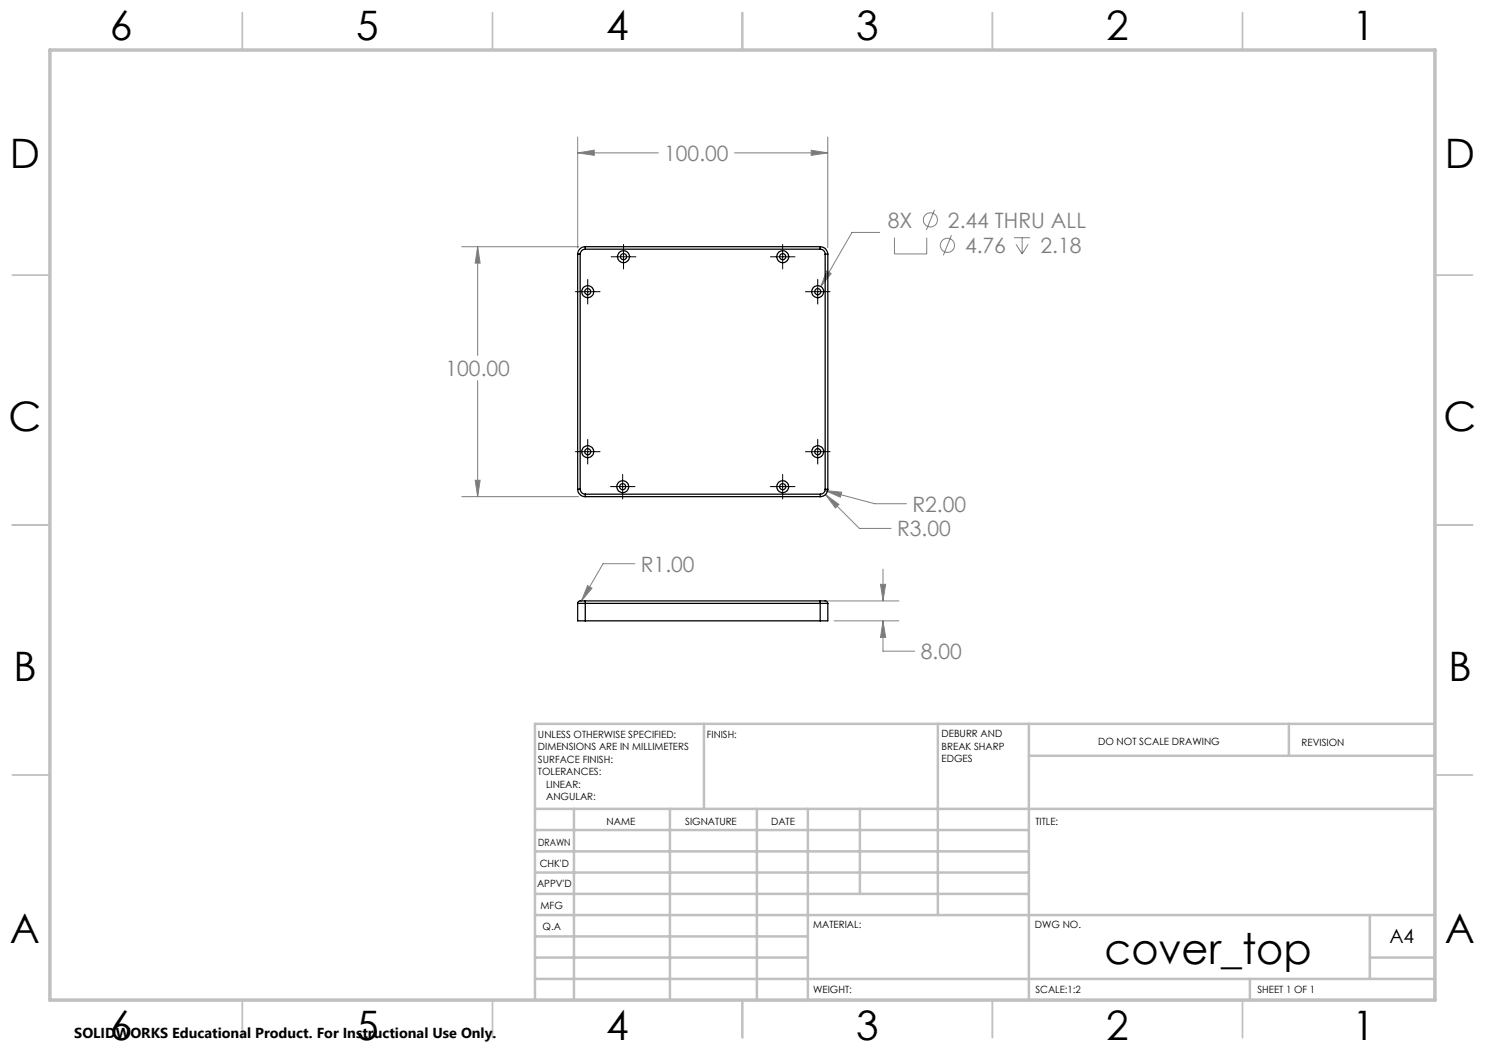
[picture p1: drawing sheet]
<svg xmlns="http://www.w3.org/2000/svg" width="297mm" height="210mm" viewBox="0 0 297 210" stroke-linecap="round" stroke-linejoin="round" font-family="sans-serif">
<g fill="none" stroke="#808080" stroke-width=".2">
<path d="M115.5 30.6l3.4-.6v1.1zM115.5 27.4v22.2M115.5 30.6h16.2M146.9 30.6h18.7M162.2 30l3.4 .6-3.4 .5zM165.6 27.4v22.2M92.4 49.3h23.4M95.5 49.3l.5 3.3h-1zM95.5 49.3v21.8M165.3 54.2l.9 .5-2.1 2.6zM175.9 46.5h-5.5l-6.3 10.8M178.9 47.5v3.3h6.4v-3.3"/>
<path d="M186.9 42l-1.6 4M190.3 47.1l-1.6 4M202.8 47.5h3.2M203.2 48.9l1.2 1.9M204.4 47.5v3.3M205.6 48.9l-1.2 1.9M95.5 76.1v23.2M92.4 99.3h23.4M95 96.1h1l-.5 3.2zM165 98.1l3.3 .4-.2 .9zM165 98.1l9.9 2.6h6.4M165.1 98.9l2.7 2-.7 .7z"/>
<path d="M165.1 98.9l6.8 6.8h6.3M117.5 117.1l.9 .5-2.1 2.6zM127 112.7h-6.4l-4.3 7.5M176.1 116.9h1l-.5 3.3zM176.6 113.8v6.4M165.3 120.2h14.5M166.8 124.2h13M176.6 124.2l.5 3.3h-1zM176.6 124.2v6h6.4"/>
<circle cx="186.1" cy="44" r="1.42"/>
<circle cx="189.5" cy="49.1" r="1.41"/>
</g>
<g fill="none" stroke="#000" stroke-width=".2">
<path d="M115.1 58.3h4.9M117.5 55.9v4.9M122.2 51.4h5M124.7 48.9v4.9M154.1 51.4h4.9M156.5 48.9v4.9M161.1 58.3h4.9M163.5 55.9v4.9M115.1 90.3h4.9M117.5 87.9v4.9M122.1 97.3h4.9M124.5 94.9v4.9"/>
<path d="M154.1 97.3h4.9M156.5 94.9v4.9M161.1 90.3h4.9M163.5 87.9v4.9"/>
</g>
<g fill="none" stroke="#c0c0c0" stroke-width=".35">
<path d="M48.5 2.5v7.5M98.5 2.5v7.5M148.5 2.5v7.5M198.5 2.5v7.5M248.5 2.5v7.5M2.5 55h7.5M287 55h7.5M2.5 105h7.5M287 105h7.5M2.5 155h7.5M287 155h7.5M48.5 200v7.5"/>
<path d="M98.5 200v7.5M148.5 200v7.5M198.5 200v7.5M248.5 200v7.5"/>
</g>
<g fill="none" stroke="#c0c0c0" stroke-width=".5">
<path d="M140.8 144.8v17M187.6 144.8v38.2M205.8 144.8v55.2M205.8 151.2h81.2M257.8 144.8v6.4M287 144.8h-180v55.2M107 161.8h180M107 178.8h98.8M107 174.5h98.8M107 170.3h98.8M107 166h98.8M114.8 161.8v38.2"/>
<path d="M134 161.8v38.2M151.4 161.8v38.2M161.6 161.8v38.2M172 161.8v17M107 195.8h180M107 191.5h54.6M107 187.3h54.6M107 183h180M250 195.8v4.2M274 191.5h13M274 183v12.8"/>
</g>
<path d="M10 10h277v190h-277z" fill="none" stroke="#c0c0c0" stroke-width=".7"/>
<path d="M165.3 54.2l-1.2 3.1 2.1-2.6zM95.5 49.3l.5 3.3h-1zM95 96.1h1l-.5 3.2zM165.1 98.9l2 2.7 .7-.7zM165 98.1l3.1 1.3 .2-.9zM115.5 30.6l3.4-.6v1.1zM162.2 30l3.4 .6-3.4 .5zM117.5 117.1l-1.2 3.1 2.1-2.6zM176.1 116.9h1l-.5 3.3zM176.6 124.2l.5 3.3h-1z" fill="#808080"/>
<g fill="none" stroke="#000" stroke-width=".25">
<path d="M115.5 50.8h.5M115.5 50.8v47.1M116 50.8v47.1M117.1 49.8a1.02 1.02 0 0 0-1.1 1M117.1 49.3v.5M117.1 49.3a1.51 1.51 0 0 0-1.6 1.5M117.1 49.8h46.9M117.1 49.3h46.9M164 49.8a.96 .96 0 0 1 1 1M164 49.3a1.51 1.51 0 0 1 1.6 1.5M164 49.3v.5M165 50.8h.6"/>
<path d="M165 50.8v47.1M165.6 50.8v47.1M115.5 97.9a1.51 1.51 0 0 0 1.6 1.4M115.5 97.9h.5M116 97.9a1.02 1.02 0 0 0 1.1 .9M117.1 98.8v.5M117.1 98.8h46.9M117.1 99.3h46.9M164 98.8v.5M165 97.9a.96 .96 0 0 1-1 .9M165 97.9h.6M165.6 97.9a1.51 1.51 0 0 1-1.6 1.4"/>
<path d="M115.5 120.7h1.6M115.5 120.7v3.5h1.6M117.1 120.2h-1.1l-.3 .1-.2 .4M117.1 120.2v.5M117.1 120.2h46.9M117.1 120.7h46.9M117.1 120.7v3.5M117.1 124.2h46.9M164 120.7h1.6M164 120.2v.5M164 120.2h1.1l.4 .2 .1 .3M164 120.7v3.5"/>
<path d="M165.6 120.7v3.5h-1.6"/>
<circle cx="117.5" cy="58.3" r="1.2"/>
<circle cx="117.6" cy="58.3" r=".61"/>
<circle cx="124.7" cy="51.3" r="1.18"/>
<circle cx="124.7" cy="51.3" r=".62"/>
<circle cx="156.5" cy="51.3" r=".62"/>
<circle cx="156.6" cy="51.3" r="1.18"/>
<circle cx="163.5" cy="58.3" r="1.2"/>
<circle cx="163.6" cy="58.3" r=".61"/>
<circle cx="117.5" cy="90.3" r="1.2"/>
<circle cx="117.6" cy="90.3" r=".61"/>
<circle cx="124.5" cy="97.3" r=".62"/>
<circle cx="124.6" cy="97.3" r="1.18"/>
<circle cx="156.5" cy="97.3" r=".62"/>
<circle cx="156.6" cy="97.3" r="1.18"/>
<circle cx="163.5" cy="90.3" r="1.2"/>
<circle cx="163.6" cy="90.3" r=".61"/>
</g>
<text font-size="8.5" x="220.9" y="192.7">cover_top</text>
<g font-size="8.1">
<text x="22" y="8">6</text>
<text x="71.2" y="8">5</text>
<text x="121.2" y="8">4</text>
<text x="171.3" y="8">3</text>
<text x="221.3" y="8">2</text>
<text x="270.5" y="8">1</text>
<text x="2" y="33.6">D</text>
<text x="289" y="33.6">D</text>
<text x="1.7" y="86.1">C</text>
<text x="288.7" y="86.1">C</text>
<text x="2.7" y="136.1">B</text>
<text x="289.7" y="136.1">B</text>
<text x="2" y="188.6">A</text>
<text x="289" y="188.6">A</text>
<text x="22" y="208">6</text>
<text x="71.2" y="208">5</text>
<text x="121.2" y="208">4</text>
<text x="171.3" y="208">3</text>
<text x="221.3" y="208">2</text>
<text x="270.5" y="208">1</text>
</g>
<g font-size="4.2" fill="#808080">
<text x="132.8" y="32.1">100.00</text>
<text x="177.5" y="45.5">8X</text>
<text x="189.6" y="45.5">2.44 THRU ALL</text>
<text x="193" y="50.6">4.76</text>
<text x="208.1" y="50.6">2.18</text>
<text x="89.1" y="75.2">100.00</text>
<text x="179.4" y="107.3">R3.00</text>
<text x="182.5" y="102.3">R2.00</text>
<text x="128.2" y="114.3">R1.00</text>
<text x="184.2" y="131.8">8.00</text>
</g>
<text font-size="3.9" x="277.9" y="188.5">A4</text>
<text font-size="2.9" x="14.9" y="207.6">SOLIDWORKS Educational Product. For Instructional Use Only.</text>
<g font-size="2">
<text x="107.6" y="147.6">UNLESS OTHERWISE SPECIFIED:</text>
<text x="141.4" y="147.6">FINISH:</text>
<text x="188.3" y="147.5">DEBURR AND</text>
<text x="188.3" y="150">BREAK SHARP</text>
<text x="219.6" y="149">DO NOT SCALE DRAWING</text>
<text x="260.3" y="149.2">REVISION</text>
<text x="107.6" y="150.1">DIMENSIONS ARE IN MILLIMETERS</text>
<text x="107.6" y="152.6">SURFACE FINISH:</text>
<text x="107.6" y="155.1">TOLERANCES:</text>
<text x="188.3" y="152.5">EDGES</text>
<text x="109.2" y="157.6">LINEAR:</text>
<text x="109.2" y="160.1">ANGULAR:</text>
<text x="121.3" y="165">NAME</text>
<text x="137" y="164.9">SIGNATURE</text>
<text x="154.2" y="164.9">DATE</text>
<text x="207.1" y="164.9">TITLE:</text>
<text x="107.6" y="169.1">DRAWN</text>
<text x="107.9" y="173.3">CHK'D</text>
<text x="107.4" y="177.4">APPV'D</text>
<text x="108.1" y="181.8">MFG</text>
<text x="108.5" y="186">Q.A</text>
<text x="162.6" y="185.5">MATERIAL:</text>
<text x="207" y="185.5">DWG NO.</text>
<text x="162.6" y="198.5">WEIGHT:</text>
<text x="207.1" y="198.6">SCALE:1:2</text>
<text x="251.5" y="198.6">SHEET 1 OF 1</text>
</g>
</svg>
